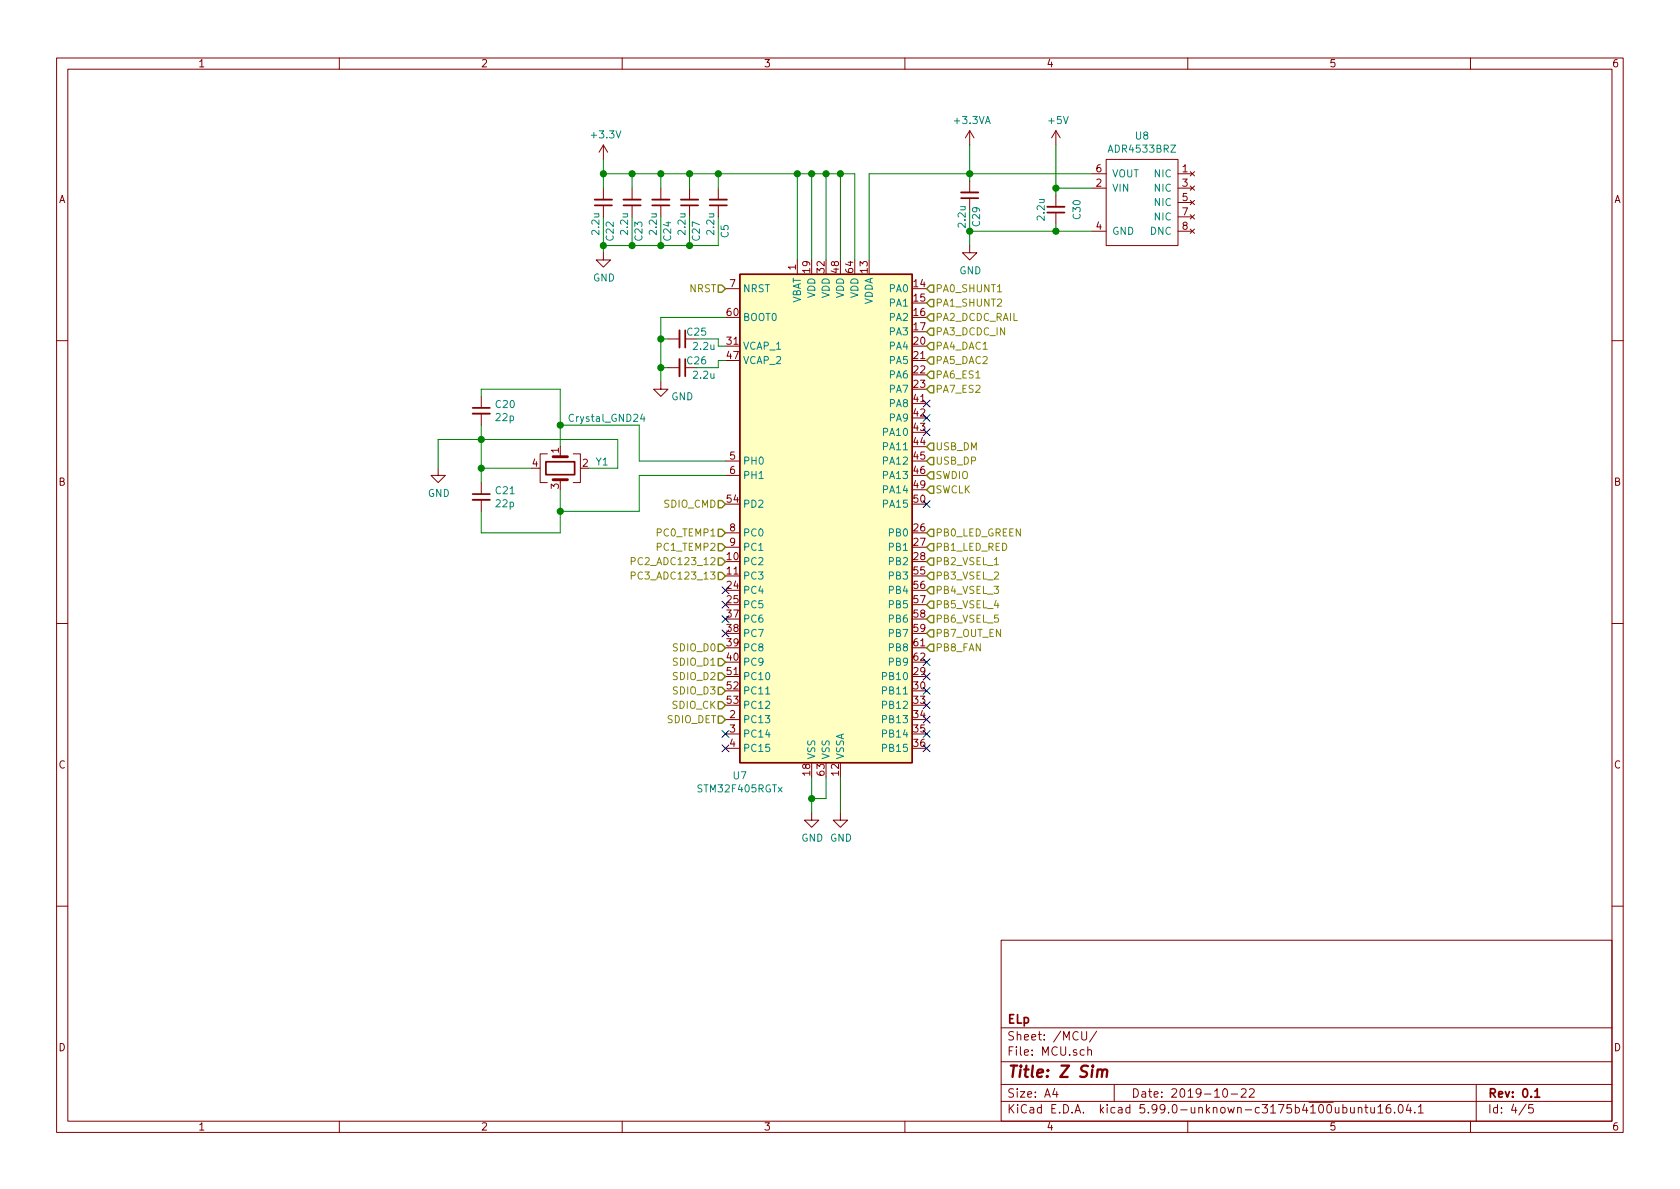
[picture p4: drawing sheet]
EESchema Schematic File Version 5
EELAYER 30 0
EELAYER END
$Descr A4 11693 8268
encoding utf-8
Sheet 4 5
Title "Z Sim"
Date "2019-10-22"
Rev "0.1"
Comp "ELp"
Comment1 ""
Comment2 ""
Comment3 ""
Comment4 ""
Comment5 ""
Comment6 ""
Comment7 ""
Comment8 ""
Comment9 ""
$EndDescr
$Comp
L MCU_ST_STM32F4:STM32F405RGTx U7
U 1 1
P 5750 3600
F 0 "U7" H 5150 1811 50  0000 C CNN
F 1 "STM32F405RGTx" H 5150 1720 50  0000 C CNN
F 2 "Package_QFP:LQFP-64_10x10mm_P0.5mm" H 5150 1900 50  0001 R CNN
F 3 "http://www.st.com/st-web-ui/static/active/en/resource/technical/document/datasheet/DM00037051.pdf" H 5750 3600 50  0001 C CNN
	1    5750 3600
	1    0    0    -1  
$EndComp
Wire Wire Line
	5050 3300 4450 3300
$Comp
L power:GND #PWR031
U 1 1
P 3050 3250
F 0 "#PWR031" H 3050 3000 50  0001 C CNN
F 1 "GND" H 3055 3077 50  0000 C CNN
F 2 "" H 3050 3250 50  0001 C CNN
F 3 "" H 3050 3250 50  0001 C CNN
	1    3050 3250
	1    0    0    -1  
$EndComp
$Comp
L Device:C_Small C25
U 1 1
P 4750 2350
F 0 "C25" V 4700 2450 50  0000 C CNN
F 1 "2.2u" V 4800 2500 50  0000 C CNN
F 2 "Capacitor_SMD:C_0603_1608Metric" H 4750 2350 50  0001 C CNN
F 3 "~" H 4750 2350 50  0001 C CNN
	1    4750 2350
	0    1    1    0   
$EndComp
$Comp
L Device:C_Small C26
U 1 1
P 4750 2550
F 0 "C26" V 4700 2650 50  0000 C CNN
F 1 "2.2u" V 4800 2700 50  0000 C CNN
F 2 "Capacitor_SMD:C_0603_1608Metric" H 4750 2550 50  0001 C CNN
F 3 "~" H 4750 2550 50  0001 C CNN
	1    4750 2550
	0    1    1    0   
$EndComp
Wire Wire Line
	3900 2950 3900 3100
Wire Wire Line
	3350 2950 3350 3050
Wire Wire Line
	3900 3550 3900 3700
Wire Wire Line
	3350 2700 3900 2700
Wire Wire Line
	3900 2700 3900 2950
$Comp
L Device:C_Small C20
U 1 1
P 3350 2850
F 0 "C20" H 3442 2896 50  0000 L CNN
F 1 "22p" H 3442 2805 50  0000 L CNN
F 2 "Capacitor_SMD:C_0603_1608Metric" H 3350 2850 50  0001 C CNN
F 3 "~" H 3350 2850 50  0001 C CNN
	1    3350 2850
	1    0    0    -1  
$EndComp
$Comp
L Device:C_Small C21
U 1 1
P 3350 3450
F 0 "C21" H 3442 3496 50  0000 L CNN
F 1 "22p" H 3442 3405 50  0000 L CNN
F 2 "Capacitor_SMD:C_0603_1608Metric" H 3350 3450 50  0001 C CNN
F 3 "~" H 3350 3450 50  0001 C CNN
	1    3350 3450
	1    0    0    -1  
$EndComp
Wire Wire Line
	4450 3200 4450 2950
Connection ~ 3350 3250
Wire Wire Line
	3900 3700 3350 3700
Wire Wire Line
	4450 3550 3900 3550
Wire Wire Line
	3050 3050 3050 3250
Connection ~ 3350 3050
Connection ~ 3900 2950
Wire Wire Line
	3350 3350 3350 3250
Wire Wire Line
	3350 3050 3050 3050
Wire Wire Line
	4100 3250 4300 3250
Connection ~ 3900 3550
Wire Wire Line
	3350 3050 3350 3250
Wire Wire Line
	4300 3250 4300 3050
Wire Wire Line
	4450 3300 4450 3550
Wire Wire Line
	3350 3700 3350 3550
Wire Wire Line
	3900 3400 3900 3550
Wire Wire Line
	4450 2950 3900 2950
Wire Wire Line
	3350 2750 3350 2700
Wire Wire Line
	4300 3050 3350 3050
$Comp
L Device:Crystal_GND24 Y1
U 1 1
P 3900 3250
F 0 "Y1" V 3854 3494 50  0000 L CNN
F 1 "Crystal_GND24" V 3550 3300 50  0000 L CNN
F 2 "Crystal:Crystal_SMD_Abracon_ABM3C-4Pin_5.0x3.2mm" H 3900 3250 50  0001 C CNN
F 3 "~" H 3900 3250 50  0001 C CNN
	1    3900 3250
	0    1    1    0   
$EndComp
Wire Wire Line
	3350 3250 3700 3250
$Comp
L power:GND #PWR034
U 1 1
P 4600 2650
F 0 "#PWR034" H 4600 2400 50  0001 C CNN
F 1 "GND" H 4750 2550 50  0000 C CNN
F 2 "" H 4600 2650 50  0001 C CNN
F 3 "" H 4600 2650 50  0001 C CNN
	1    4600 2650
	1    0    0    -1  
$EndComp
Wire Wire Line
	5050 2400 5000 2400
Wire Wire Line
	5000 2400 5000 2350
Wire Wire Line
	5000 2350 4850 2350
Wire Wire Line
	5050 2500 5000 2500
Wire Wire Line
	5000 2500 5000 2550
Wire Wire Line
	5000 2550 4850 2550
Wire Wire Line
	4600 2650 4600 2550
Wire Wire Line
	4600 2350 4650 2350
Wire Wire Line
	4650 2550 4600 2550
Connection ~ 4600 2550
Wire Wire Line
	4600 2550 4600 2350
Wire Wire Line
	5050 2200 4600 2200
Wire Wire Line
	4600 2200 4600 2350
Connection ~ 4600 2350
Text HLabel 6450 3300 2    50   Input ~ 0
SWDIO
Text HLabel 6450 3400 2    50   Input ~ 0
SWCLK
Wire Wire Line
	4450 3200 5050 3200
$Comp
L Device:C_Small C27
U 1 1
P 4800 1400
F 0 "C27" V 4750 1600 50  0000 C CNN
F 1 "2.2u" V 4850 1550 50  0000 C CNN
F 2 "Capacitor_SMD:C_0603_1608Metric" H 4800 1400 50  0001 C CNN
F 3 "~" H 4800 1400 50  0001 C CNN
	1    4800 1400
	-1   0    0    1   
$EndComp
$Comp
L Device:C_Small C24
U 1 1
P 4600 1400
F 0 "C24" V 4550 1600 50  0000 C CNN
F 1 "2.2u" V 4650 1550 50  0000 C CNN
F 2 "Capacitor_SMD:C_0603_1608Metric" H 4600 1400 50  0001 C CNN
F 3 "~" H 4600 1400 50  0001 C CNN
	1    4600 1400
	-1   0    0    1   
$EndComp
$Comp
L Device:C_Small C23
U 1 1
P 4400 1400
F 0 "C23" V 4350 1600 50  0000 C CNN
F 1 "2.2u" V 4450 1550 50  0000 C CNN
F 2 "Capacitor_SMD:C_0603_1608Metric" H 4400 1400 50  0001 C CNN
F 3 "~" H 4400 1400 50  0001 C CNN
	1    4400 1400
	-1   0    0    1   
$EndComp
$Comp
L Device:C_Small C22
U 1 1
P 4200 1400
F 0 "C22" V 4150 1600 50  0000 C CNN
F 1 "2.2u" V 4250 1550 50  0000 C CNN
F 2 "Capacitor_SMD:C_0603_1608Metric" H 4200 1400 50  0001 C CNN
F 3 "~" H 4200 1400 50  0001 C CNN
	1    4200 1400
	-1   0    0    1   
$EndComp
$Comp
L power:GND #PWR033
U 1 1
P 4200 1750
F 0 "#PWR033" H 4200 1500 50  0001 C CNN
F 1 "GND" H 4205 1577 50  0000 C CNN
F 2 "" H 4200 1750 50  0001 C CNN
F 3 "" H 4200 1750 50  0001 C CNN
	1    4200 1750
	1    0    0    -1  
$EndComp
Wire Wire Line
	5950 1800 5950 1200
Wire Wire Line
	5950 1200 5850 1200
Wire Wire Line
	4200 1200 4200 1300
Wire Wire Line
	4200 1500 4200 1700
Wire Wire Line
	4200 1700 4400 1700
Connection ~ 4200 1700
Wire Wire Line
	4200 1700 4200 1750
Wire Wire Line
	4800 1500 4800 1700
Wire Wire Line
	4600 1500 4600 1700
Connection ~ 4600 1700
Wire Wire Line
	4600 1700 4800 1700
Wire Wire Line
	4400 1500 4400 1700
Connection ~ 4400 1700
Wire Wire Line
	4400 1700 4600 1700
Wire Wire Line
	4400 1300 4400 1200
Connection ~ 4400 1200
Wire Wire Line
	4400 1200 4200 1200
Wire Wire Line
	4600 1300 4600 1200
Connection ~ 4600 1200
Wire Wire Line
	4600 1200 4400 1200
Wire Wire Line
	4800 1300 4800 1200
Connection ~ 4800 1200
Wire Wire Line
	4800 1200 4600 1200
Wire Wire Line
	5850 1800 5850 1200
Connection ~ 5850 1200
Wire Wire Line
	5750 1800 5750 1200
Connection ~ 5750 1200
Wire Wire Line
	5750 1200 5850 1200
Wire Wire Line
	5650 1800 5650 1200
Connection ~ 5650 1200
Wire Wire Line
	5650 1200 5750 1200
Wire Wire Line
	5550 1800 5550 1200
Connection ~ 5550 1200
Wire Wire Line
	5550 1200 5650 1200
$Comp
L power:+3.3V #PWR032
U 1 1
P 4200 1100
F 0 "#PWR032" H 4200 950 50  0001 C CNN
F 1 "+3.3V" H 4215 1273 50  0000 C CNN
F 2 "" H 4200 1100 50  0001 C CNN
F 3 "" H 4200 1100 50  0001 C CNN
	1    4200 1100
	1    0    0    -1  
$EndComp
Wire Wire Line
	4200 1200 4200 1100
Connection ~ 4200 1200
$Comp
L power:GND #PWR035
U 1 1
P 5650 5650
F 0 "#PWR035" H 5650 5400 50  0001 C CNN
F 1 "GND" H 5655 5477 50  0000 C CNN
F 2 "" H 5650 5650 50  0001 C CNN
F 3 "" H 5650 5650 50  0001 C CNN
	1    5650 5650
	1    0    0    -1  
$EndComp
Wire Wire Line
	5650 5400 5650 5550
Wire Wire Line
	5750 5400 5750 5550
Wire Wire Line
	5750 5550 5650 5550
Connection ~ 5650 5550
Wire Wire Line
	5650 5550 5650 5650
Wire Wire Line
	5850 5650 5850 5400
Text HLabel 5050 2000 0    50   Input ~ 0
NRST
Text HLabel 6450 3700 2    50   Input ~ 0
PB0_LED_GREEN
Text HLabel 6450 3800 2    50   Input ~ 0
PB1_LED_RED
Text HLabel 6450 3100 2    50   Input ~ 0
USB_DM
Text HLabel 6450 3200 2    50   Input ~ 0
USB_DP
Text HLabel 6450 2400 2    50   Input ~ 0
PA4_DAC1
Text HLabel 6450 2500 2    50   Input ~ 0
PA5_DAC2
Text HLabel 6450 2000 2    50   Input ~ 0
PA0_SHUNT1
Text HLabel 6450 2100 2    50   Input ~ 0
PA1_SHUNT2
Wire Wire Line
	7350 1550 7350 1600
Connection ~ 7350 1600
Wire Wire Line
	7350 1350 7350 1300
Connection ~ 6750 1200
Connection ~ 6750 1600
$Comp
L Device:C_Small C29
U 1 1
P 6750 1350
F 0 "C29" V 6700 1500 50  0000 C CNN
F 1 "2.2u" V 6800 1500 50  0000 C CNN
F 2 "Capacitor_SMD:C_0603_1608Metric" H 6750 1350 50  0001 C CNN
F 3 "~" H 6750 1350 50  0001 C CNN
	1    6750 1350
	-1   0    0    1   
$EndComp
Connection ~ 7350 1300
Wire Wire Line
	7350 1000 7350 1300
Wire Wire Line
	6750 1600 6750 1700
$Comp
L power:+5V #PWR039
U 1 1
P 7350 1000
F 0 "#PWR039" H 7350 850 50  0001 C CNN
F 1 "+5V" H 7365 1173 50  0000 C CNN
F 2 "" H 7350 1000 50  0001 C CNN
F 3 "" H 7350 1000 50  0001 C CNN
	1    7350 1000
	1    0    0    -1  
$EndComp
$Comp
L power:+3.3VA #PWR037
U 1 1
P 6750 1000
F 0 "#PWR037" H 6750 850 50  0001 C CNN
F 1 "+3.3VA" H 6765 1173 50  0000 C CNN
F 2 "" H 6750 1000 50  0001 C CNN
F 3 "" H 6750 1000 50  0001 C CNN
	1    6750 1000
	1    0    0    -1  
$EndComp
Wire Wire Line
	7350 1600 6750 1600
Wire Wire Line
	6750 1200 7600 1200
Wire Wire Line
	6750 1200 6050 1200
Wire Wire Line
	6750 1250 6750 1200
Wire Wire Line
	6050 1200 6050 1800
Wire Wire Line
	6750 1000 6750 1200
Wire Wire Line
	6750 1450 6750 1600
Wire Wire Line
	7600 1600 7350 1600
$Comp
L rise_elp:ADR4533BRZ U8
U 1 1
P 7950 1400
F 0 "U8" H 7950 1865 50  0000 C CNN
F 1 "ADR4533BRZ" H 7950 1774 50  0000 C CNN
F 2 "Package_SO:SOIC-8_3.9x4.9mm_P1.27mm" H 7950 1400 50  0001 C CNN
F 3 "" H 7950 1400 50  0001 C CNN
F 4 "ADR4533BRZ-ND" H 7950 1400 50  0001 C CNN "OrderN"
	1    7950 1400
	1    0    0    -1  
$EndComp
$Comp
L Device:C_Small C30
U 1 1
P 7350 1450
F 0 "C30" V 7200 1450 50  0000 C CNN
F 1 "2.2u" V 7450 1450 50  0000 C CNN
F 2 "Capacitor_SMD:C_0603_1608Metric" H 7350 1450 50  0001 C CNN
F 3 "~" H 7350 1450 50  0001 C CNN
	1    7350 1450
	-1   0    0    1   
$EndComp
Wire Wire Line
	7350 1300 7600 1300
Text HLabel 6450 2200 2    50   Input ~ 0
PA2_DCDC_RAIL
Text HLabel 6450 3900 2    50   Input ~ 0
PB2_VSEL_1
Text HLabel 6450 4000 2    50   Input ~ 0
PB3_VSEL_2
Text HLabel 6450 4100 2    50   Input ~ 0
PB4_VSEL_3
Text HLabel 6450 4200 2    50   Input ~ 0
PB5_VSEL_4
Text HLabel 6450 4300 2    50   Input ~ 0
PB6_VSEL_5
Text HLabel 5050 3700 0    50   Input ~ 0
PC0_TEMP1
Text HLabel 5050 3800 0    50   Input ~ 0
PC1_TEMP2
Text HLabel 6450 2600 2    50   Input ~ 0
PA6_ES1
Text HLabel 6450 2700 2    50   Input ~ 0
PA7_ES2
Text HLabel 6450 2300 2    50   Input ~ 0
PA3_DCDC_IN
Text HLabel 5050 3500 0    50   Input ~ 0
SDIO_CMD
Text HLabel 5050 4500 0    50   Input ~ 0
SDIO_D0
Text HLabel 5050 4600 0    50   Input ~ 0
SDIO_D1
Text HLabel 5050 4700 0    50   Input ~ 0
SDIO_D2
Text HLabel 5050 4800 0    50   Input ~ 0
SDIO_D3
Text HLabel 5050 4900 0    50   Input ~ 0
SDIO_CK
Text HLabel 5050 5000 0    50   Input ~ 0
SDIO_DET
Text HLabel 6450 4400 2    50   Input ~ 0
PB7_OUT_EN
Text HLabel 5050 3900 0    50   Input ~ 0
PC2_ADC123_12
Text HLabel 5050 4000 0    50   Input ~ 0
PC3_ADC123_13
NoConn ~ 5050 4100
NoConn ~ 5050 4200
NoConn ~ 5050 4300
NoConn ~ 5050 4400
NoConn ~ 5050 5100
NoConn ~ 5050 5200
NoConn ~ 6450 5200
NoConn ~ 6450 5100
NoConn ~ 6450 5000
NoConn ~ 6450 4900
NoConn ~ 6450 4800
NoConn ~ 6450 4700
NoConn ~ 6450 4600
NoConn ~ 6450 3500
NoConn ~ 6450 3000
NoConn ~ 6450 2900
NoConn ~ 6450 2800
$Comp
L power:GND #PWR0105
U 1 1
P 5850 5650
F 0 "#PWR0105" H 5850 5400 50  0001 C CNN
F 1 "GND" H 5855 5477 50  0000 C CNN
F 2 "" H 5850 5650 50  0001 C CNN
F 3 "" H 5850 5650 50  0001 C CNN
	1    5850 5650
	1    0    0    -1  
$EndComp
$Comp
L power:GND #PWR0106
U 1 1
P 6750 1700
F 0 "#PWR0106" H 6750 1450 50  0001 C CNN
F 1 "GND" H 6755 1527 50  0000 C CNN
F 2 "" H 6750 1700 50  0001 C CNN
F 3 "" H 6750 1700 50  0001 C CNN
	1    6750 1700
	1    0    0    -1  
$EndComp
Wire Wire Line
	4800 1200 5000 1200
Text HLabel 6450 4500 2    50   Input ~ 0
PB8_FAN
$Comp
L Device:C_Small C5
U 1 1
P 5000 1400
F 0 "C5" V 4950 1600 50  0000 C CNN
F 1 "2.2u" V 5050 1550 50  0000 C CNN
F 2 "Capacitor_SMD:C_0603_1608Metric" H 5000 1400 50  0001 C CNN
F 3 "~" H 5000 1400 50  0001 C CNN
	1    5000 1400
	-1   0    0    1   
$EndComp
Wire Wire Line
	5000 1300 5000 1200
Connection ~ 5000 1200
Wire Wire Line
	5000 1200 5550 1200
Wire Wire Line
	5000 1500 5000 1700
Wire Wire Line
	5000 1700 4800 1700
Connection ~ 4800 1700
$EndSCHEMATC
